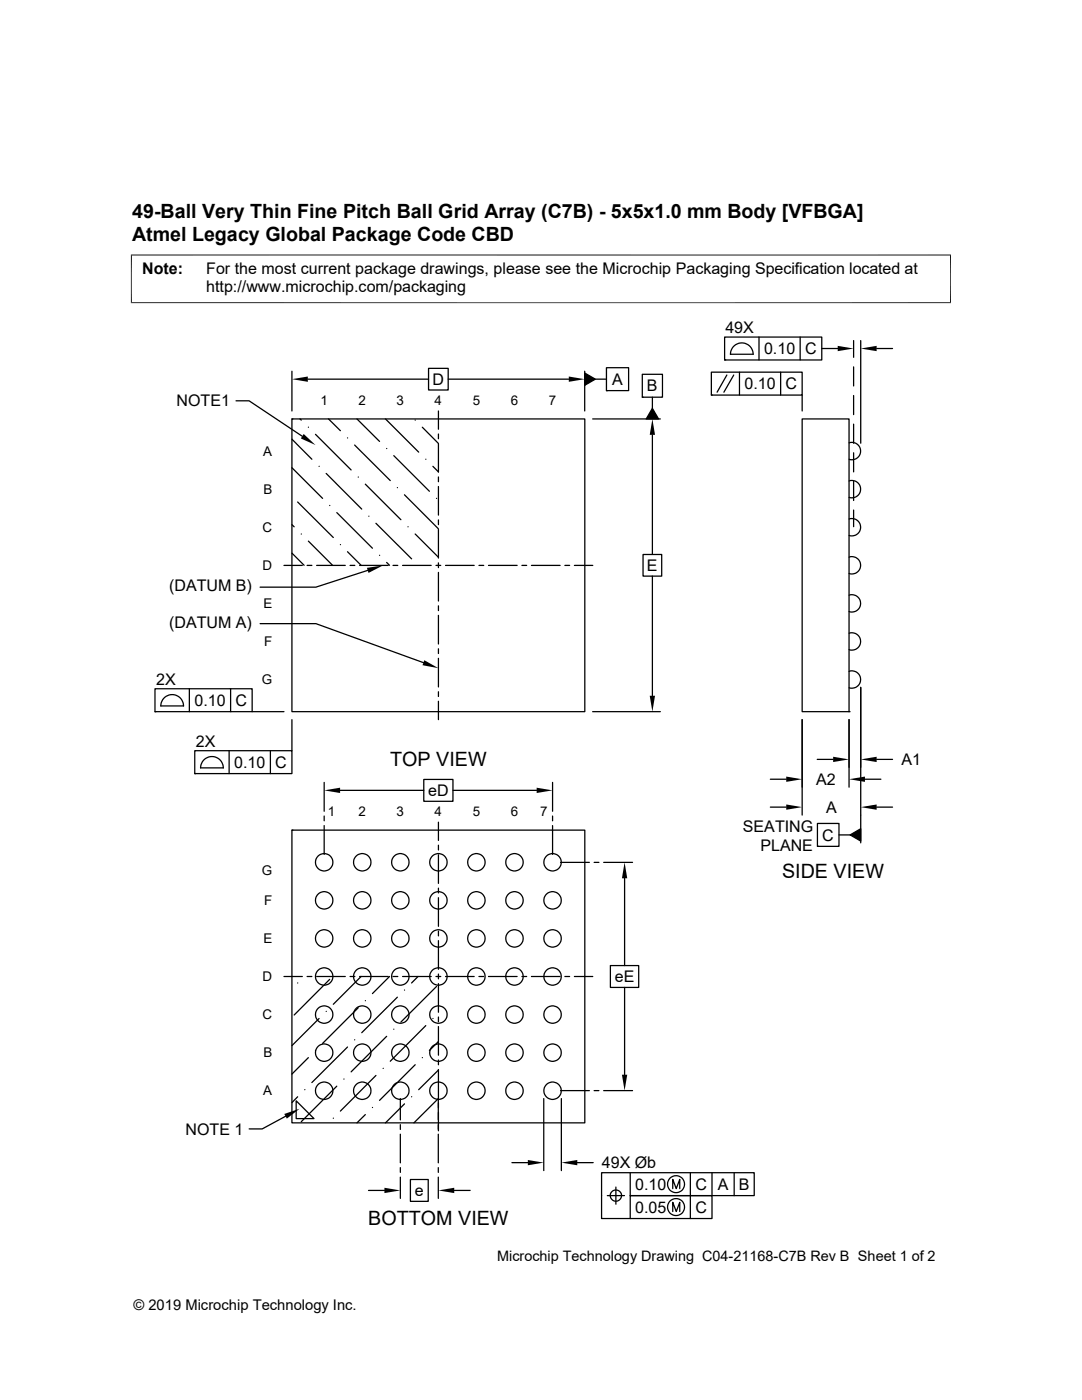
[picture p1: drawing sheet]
<svg xmlns="http://www.w3.org/2000/svg" width="216mm" height="279mm" viewBox="0 0 216 279" stroke-linecap="round" stroke-linejoin="round" font-family="sans-serif">
<g fill="none" stroke="#000" stroke-width=".25">
<path d="M47.1 80h2.6l10.6 7.1M58.3 74.1v7.9M61.4 75.7h24.1M85.5 73.5h3.9v4.3h-3.9zM89.4 75.7h24.1M116.7 74.4l2.1 1.3-2.1 1.2zM116.7 74.1v7.9M118.8 75.7h2.2M121 73.4h4.4v4.6h-4.4zM121 78h.1M128.2 74.7h4v4.6h-4zM128.2 79.3h.1"/>
<path d="M130.2 79.3v2.2M141.9 74.3h18.2v4.5h-18.2zM141.9 78.8h.1M144.6 67.3h19.4v4.5h-19.4zM144.6 71.8h.1M145 74.8l-1.9 3.5M145.7 70.7h4.6a2.26 2.26 0 0 0-2.3-2.3 2.26 2.26 0 0 0-2.2 2.3M146.4 74.8l-2 3.5M147.6 74.3v4.5M151.4 67.3v4.5M155.8 74.3v4.5M159.7 67.3v4.5"/>
<path d="M160.1 78.8v3.2M164 69.6h3.2M170.3 68v3.3M170.3 73.2v3.8M170.3 78.9v3.8M171.7 68v20.5M174.9 69.6h3.2M58.3 87.7l3.9 4M58.3 93.3l6.1 6.2M58.3 83.6h58.4v58.4h-58.4zM58.3 83.6h.1M59.9 83.6l.2 .2"/>
<path d="M61.5 85.3h.1M62.9 86.7l7.2 7.1M63.7 93.1h.1M65.1 94.5l7.1 7.1M65.6 83.6l2.3 2.4M69.3 87.4h.1M70.8 88.8l7.1 7.1M71.2 83.6l4.5 4.5M71.5 95.2h.1M72.9 96.6l7.1 7.1M76.9 83.6l6.6 6.6M77.2 89.5h.1"/>
<path d="M78.6 90.9l7.1 7.1M79.3 97.3h.1M80.7 98.7l6.8 6.8M82.8 83.8h.1M84.3 85.3l3.2 3.2M85 91.7h.1M86.4 93.1l1.1 1M87.1 99.5h.1M87.5 82v3.7M87.5 86.6v1M87.5 88.5v5.7M87.5 95.2v.9"/>
<path d="M87.5 97.1v5.7M118.3 83.6h13.5M130.2 86.8v23.9M130.2 81.5l1.2 2.1h-2.5zM160.1 83.6h9.3v58.4h-9.3zM169.4 96a1.73 1.73 0 0 1 2.3 1.6 1.73 1.73 0 0 1-2.3 1.7M169.4 88.4a1.73 1.73 0 0 1 2.3 1.6 1.73 1.73 0 0 1-2.3 1.7M170.3 84.6v3.9M170.3 90.4v3.8M170.3 96.1v3.8M56.7 112.8h3.6M58.3 110.4l2.4 2.4"/>
<path d="M58.3 104.7l.4 .4M59.4 100.2l7.1 7.1M60.1 106.6h.1M61.3 112.8h.9M61.5 108l4.9 4.8M63.2 112.8h5.7M65.8 100.9h.1M67.2 102.3l7.1 7.1M67.9 108.7h.1M69.3 110.1l2.8 2.7M69.8 112.8h1M71.8 112.8h5.7"/>
<path d="M73.4 113.8l-10.4 3.4h-11.1M73.6 103h.1M75 104.4l7.1 7.1M75.7 110.8h.1M77.2 112.2l.5 .6M78.4 112.8h1M80.3 112.8h5.7M81.4 105.1h.1M82.8 106.6l4.7 4.6M87 112.8h.9M87.5 103.8v.9M87.5 105.7v5.7"/>
<path d="M87.5 112.3v1M87.5 114.2v5.8M88.9 112.8h5.7M95.6 112.8h.9M97.5 112.8h5.7M104.1 112.8h1M106 112.8h5.8M112.7 112.8h1M114.6 112.8h3.7M128.3 110.7h3.7v4.3h-3.7zM130.2 115v23.9M169.4 118.8a1.73 1.73 0 0 1 2.3 1.6 1.73 1.73 0 0 1-2.3 1.6"/>
<path d="M169.4 111.2a1.73 1.73 0 0 1 2.3 1.6 1.73 1.73 0 0 1-2.3 1.6M169.4 103.6a1.73 1.73 0 0 1 2.3 1.6 1.73 1.73 0 0 1-2.3 1.6M170.3 101.8v3.3M30.9 137.5h19.4v4.5h-19.4zM32.9 139.2a2.27 2.27 0 0 1 2.4-.4 2.27 2.27 0 0 1 1.3 2.1h-4.5l.2-.9zM37.8 137.5v4.5M46 137.5v4.5M51.9 124.5h11.1l21.5 7.7M87.5 120.9v1M87.5 122.8v5.7M87.5 129.5v.9M87.5 131.4v5.7"/>
<path d="M87.5 138v1M87.5 140v3.6M169.4 134a1.73 1.73 0 0 1 2.3 1.6 1.73 1.73 0 0 1-2.3 1.6M169.4 126.4a1.73 1.73 0 0 1 2.3 1.6 1.73 1.73 0 0 1-2.3 1.6M171.7 137.2v31M30.9 142h.1M38.9 149.8h19.4v4.6h-19.4zM38.9 154.4h.1M44.6 153.2a2.26 2.26 0 0 0-2.3-2.2 2.26 2.26 0 0 0-2.3 2.2h4.6M45.7 149.8v4.6M50.3 142h6.4M54 149.8v4.6"/>
<path d="M58.3 143.6v6.2M64.7 156.1v5.8M67.9 157.7h16.7M84.6 155.6h5.8v4.3h-5.8zM90.4 157.7h16.7M110.3 156.1v5.8M118.3 142h13.5M153.7 155.5h3.2M160.1 143.6v19.1M163.1 151.6h3.1M169.4 142h.1M169.4 143.6v13.5"/>
<path d="M172.6 155.5h3.2M174.9 151.6h3.2M58.3 165.7h58.4v58.4h-58.4zM58.3 165.7h.1M64.7 162.9v.9M64.7 164.8v5.7M87.5 164.1v3.6M87.5 168.7v.9M87.5 170.6v5.7M87.5 177.2v1M87.5 179.2v5.7M110.3 162.9v.9"/>
<path d="M110.3 164.8v5.7M111.8 172.1h5.8M118.6 172.1h.9M120.5 172.1h5.7M124.6 175.3v17.4M153.7 161.1h3.2M163.1 164.3h4.3v4.6h-4.3zM163.1 168.9h.1M167.4 166.6h2.2M169.6 166.6l2.1-1.2v2.5zM174.9 161.1h3.2M56.7 194.9h3.6"/>
<path d="M59.4 196.2h.1M61.3 194.9h.9M63.2 194.9h5.7M65.8 195.5l-7.1 7.1M69.8 194.9h1M71.8 194.9h5.7M72.1 194.9l-5.6 5.5M72.9 199.7h.1M77.7 194.9l-3.4 3.4M78.4 194.9h1M79.3 199l-7.1 7.1M80.3 194.9h5.7"/>
<path d="M80.7 197.6h.1M83.4 194.9l-1.3 1.3M87 194.9h.9M87.1 196.9l-7.1 7.1M87.5 185.8v1M87.5 187.7v5.7M87.5 194.4v.9M87.5 196.3v5.7M88.9 194.9h5.7M95.6 194.9h.9M97.5 194.9h5.7M104.1 194.9h1"/>
<path d="M106 194.9h5.8M112.7 194.9h1M114.6 194.9h3.7M121.8 192.7h5.6v4.4h-5.6zM124.6 197.1v17.4M59.1 219.7l3.6 3.5h-3.6zM59.4 218.9l-1.1 1.1M60.8 217.5h.1M61.5 211.1l-3.2 3.3M62.9 209.7h.1M63.7 203.3l-5.4 5.4M65.1 201.8h.1"/>
<path d="M67.2 216.8l-7.1 7.1M68.6 215.3h.1M69.3 209l-7.1 7M70.8 207.5h.1M71.5 201.1l-7.1 7.1M75 214.6l-7.1 7.1M76.5 213.2h.1M77.2 206.8l-7.1 7.1M78.6 205.4h.1M79.9 219.2v4.3M82.1 218.9h.1M82.8 212.5l-7.1 7.1"/>
<path d="M84.3 211.1h.1M85 204.7l-7.1 7.1M86.4 203.3h.1M87.5 219.2v4.3M87.5 203v.9M87.5 204.9v5.7M87.5 211.5v1M87.5 213.4v5.8M87.5 207.9l-1.8 1.8M87.5 213.6l-4 3.9M87.5 219.2l-4.9 4.9M108.5 219.2v14.4"/>
<path d="M111.8 217.7h5.8M112 219.2v14.4M118.6 217.7h.9M120.5 217.7h5.7M57 222.8l-4.7 2.5h-2.6M66.5 223.2h.1M72.9 222.4l-1.7 1.7M73.5 237.6h3.2M74.3 221h.1M79.9 224.5v.9M79.9 226.4v5.7M79.9 233v1"/>
<path d="M79.9 234.9v4.3M80.7 220.3l-3.8 3.8M81.9 235.4h3.5v4.4h-3.5zM87.5 224.5v.9M87.5 226.4v5.7M87.5 233v1M87.5 234.9v4.3M87.5 220.1v1M87.5 222v3.7M90.6 237.6h3.2M102.2 232h3.1M115.2 232h3.2"/>
<path d="M121.2 238.6h3.4M122.9 236.9v3.4M125.8 234v4.6h16.3v4.6h-22.1v-9.2h30.5v4.6h-24.7v4.6M134.2 237.2v-1.8l.7 1.8 .7-1.8v1.8M137.8 234v9.2M142.1 234v4.6M146.5 234v4.6M134.2 241.8v-1.9l.7 1.9 .7-1.9v1.9"/>
<circle cx="64.7" cy="179.7" r="1.74"/>
<circle cx="64.7" cy="172.1" r="1.74"/>
<circle cx="72.3" cy="172.1" r="1.74"/>
<circle cx="72.3" cy="179.7" r="1.74"/>
<circle cx="79.9" cy="172.1" r="1.74"/>
<circle cx="79.9" cy="179.7" r="1.74"/>
<circle cx="87.5" cy="179.7" r="1.74"/>
<circle cx="87.5" cy="172.1" r="1.74"/>
<circle cx="95.1" cy="179.7" r="1.74"/>
<circle cx="95.1" cy="172.1" r="1.74"/>
<circle cx="102.7" cy="172.1" r="1.74"/>
<circle cx="102.7" cy="179.7" r="1.74"/>
<circle cx="110.3" cy="172.1" r="1.74"/>
<circle cx="110.3" cy="179.7" r="1.74"/>
<circle cx="64.7" cy="187.3" r="1.74"/>
<circle cx="64.7" cy="194.9" r="1.74"/>
<circle cx="72.3" cy="187.3" r="1.74"/>
<circle cx="72.3" cy="194.9" r="1.74"/>
<circle cx="79.9" cy="187.3" r="1.74"/>
<circle cx="79.9" cy="194.9" r="1.74"/>
<circle cx="87.5" cy="187.3" r="1.74"/>
<circle cx="87.5" cy="194.9" r="1.74"/>
<circle cx="95.1" cy="194.9" r="1.74"/>
<circle cx="95.1" cy="187.3" r="1.74"/>
<circle cx="102.7" cy="194.9" r="1.74"/>
<circle cx="102.7" cy="187.3" r="1.74"/>
<circle cx="110.3" cy="187.3" r="1.74"/>
<circle cx="110.3" cy="194.9" r="1.74"/>
<circle cx="64.7" cy="217.7" r="1.74"/>
<circle cx="64.7" cy="210.1" r="1.74"/>
<circle cx="64.7" cy="202.5" r="1.74"/>
<circle cx="72.3" cy="202.5" r="1.74"/>
<circle cx="72.3" cy="210.1" r="1.74"/>
<circle cx="72.3" cy="217.7" r="1.74"/>
<circle cx="79.9" cy="217.7" r="1.74"/>
<circle cx="79.9" cy="210.1" r="1.74"/>
<circle cx="79.9" cy="202.5" r="1.74"/>
<circle cx="87.5" cy="217.7" r="1.74"/>
<circle cx="87.5" cy="202.5" r="1.74"/>
<circle cx="87.5" cy="210.1" r="1.74"/>
<circle cx="95.1" cy="210.1" r="1.74"/>
<circle cx="95.1" cy="202.5" r="1.74"/>
<circle cx="95.1" cy="217.7" r="1.74"/>
<circle cx="102.7" cy="217.7" r="1.74"/>
<circle cx="102.7" cy="210.1" r="1.74"/>
<circle cx="102.7" cy="202.5" r="1.74"/>
<circle cx="110.3" cy="210.1" r="1.74"/>
<circle cx="110.3" cy="202.5" r="1.74"/>
<circle cx="110.3" cy="217.7" r="1.74"/>
<circle cx="122.9" cy="238.6" r="1.13"/>
<circle cx="134.9" cy="236.3" r="1.69"/>
<circle cx="134.9" cy="240.9" r="1.69"/>
</g>
<g fill="#000">
<path d="M58.3 75.7l3.1-.6v1.1zM113.5 75.1l3.2 .6-3.2 .5zM116.7 74.4l2.1 1.3-2.1 1.2zM167.2 69l3.1 .6-3.1 .5zM171.7 69.6l3.2-.6v1.1zM60.6 86.6l2.3 2.2-2.9-1.3zM130.2 83.6l.5 3.2h-1.1zM130.2 81.5l1.2 2.1h-2.5zM73.2 113.3l3.2-.4-2.9 1.4zM84.7 131.8l2.8 1.5-3.2-.5zM129.6 138.9h1.1l-.5 3.1zM64.7 157.7l3.2-.5v1.1z"/>
<path d="M107.1 157.2l3.2 .5-3.2 .6zM156.9 155l3.2 .5-3.2 .5zM166.2 151l3.2 .6-3.2 .5zM169.4 155.5l3.2-.5v1zM171.7 151.6l3.2-.6v1.1zM124.6 172.1l.6 3.2h-1.1zM156.9 160.5l3.2 .6-3.2 .5zM169.6 166.6l2.1-1.2v2.5zM171.7 161.1l3.2-.6v1.1zM124.1 214.5h1.1l-.6 3.2zM56.7 222.3l3.1-1-2.6 1.9zM76.7 237l3.2 .6-3.2 .5z"/>
<path d="M87.5 237.6l3.1-.6v1.1zM105.3 231.5l3.2 .5-3.2 .6zM112 232l3.2-.5v1.1z"/>
</g>
<path d="M26.1 50.9h163.7M26.2 50.8v9.7M189.7 50.8v9.7M26.1 60.4h163.7" fill="none" stroke="#000" stroke-width=".2"/>
<g font-size="3.9">
<text x="26.4" y="43.5">49-Ball Very Thin Fine Pitch Ball Grid Array (C7B) - 5x5x1.0 mm Body [VFBGA]</text>
<text x="26.4" y="48.1">Atmel Legacy Global Package Code CBD</text>
<text x="77.9" y="153">TOP VIEW</text>
<text x="156" y="175.2">SIDE VIEW</text>
<text x="73.5" y="244.5">BOTTOM VIEW</text>
</g>
<g font-size="3.2">
<text x="28.4" y="54.7">Note:</text>
<text x="41.1" y="58.3">http://www.microchip.com/packaging</text>
<text x="41.1" y="54.7">For the most current package drawings, please see the Microchip Packaging Specification located at</text>
<text x="144.7" y="66.5">49X</text>
<text x="152.5" y="70.7">0.10</text>
<text x="160.7" y="70.7">C</text>
<text x="86.3" y="76.8">D</text>
<text x="122.2" y="76.8">A</text>
<text x="148.5" y="77.7">0.10</text>
<text x="156.7" y="77.7">C</text>
<text x="35.2" y="81.1">NOTE1</text>
<text x="129.1" y="78.1">B</text>
<text x="129.1" y="114">E</text>
<text x="33.7" y="118">(DATUM B)</text>
<text x="33.7" y="125.3">(DATUM A)</text>
<text x="31.2" y="136.6">2X</text>
<text x="38.8" y="140.9">0.10</text>
<text x="47" y="140.9">C</text>
<text x="39.1" y="149">2X</text>
<text x="46.7" y="153.2">0.10</text>
<text x="54.9" y="153.2">C</text>
<text x="179.9" y="152.7">A1</text>
<text x="85.4" y="158.9">eD</text>
<text x="162.9" y="156.7">A2</text>
<text x="148.2" y="166">SEATING</text>
<text x="164.1" y="167.8">C</text>
<text x="164.8" y="162.2">A</text>
<text x="151.7" y="169.8">PLANE</text>
<text x="122.7" y="196">eE</text>
<text x="37" y="226.4">NOTE 1</text>
<text x="120.1" y="233.1">49X Øb</text>
<text x="82.8" y="238.7">e</text>
<text x="126.7" y="237.5">0.10</text>
<text x="138.7" y="237.5">C</text>
<text x="143.2" y="237.5">A</text>
<text x="147.4" y="237.5">B</text>
<text x="126.7" y="242">0.05</text>
<text x="138.7" y="242">C</text>
</g>
<g font-size="2.9">
<text x="99.2" y="251.7">Microchip Technology Drawing C04-21168-C7B Rev B Sheet 1 of 2</text>
<text x="26.6" y="261.3">© 2019 Microchip Technology Inc.</text>
</g>
<g font-size="2.7">
<text x="63.9" y="80.9">1</text>
<text x="71.5" y="80.9">2</text>
<text x="79.1" y="80.9">3</text>
<text x="86.7" y="80.9">4</text>
<text x="94.3" y="80.9">5</text>
<text x="101.9" y="80.9">6</text>
<text x="109.5" y="80.9">7</text>
<text x="52.5" y="91">A</text>
<text x="52.6" y="98.6">B</text>
<text x="52.4" y="106.2">C</text>
<text x="52.4" y="113.8">D</text>
<text x="52.6" y="121.4">E</text>
<text x="52.7" y="129">F</text>
<text x="52.3" y="136.6">G</text>
<text x="65.4" y="162.9">1</text>
<text x="71.5" y="162.9">2</text>
<text x="79.1" y="162.9">3</text>
<text x="86.7" y="162.9">4</text>
<text x="94.3" y="162.9">5</text>
<text x="101.9" y="162.9">6</text>
<text x="107.8" y="162.9">7</text>
<text x="52.3" y="174.6">G</text>
<text x="52.7" y="180.6">F</text>
<text x="52.6" y="188.2">E</text>
<text x="52.4" y="195.8">D</text>
<text x="52.4" y="203.4">C</text>
<text x="52.6" y="211">B</text>
<text x="52.5" y="218.6">A</text>
</g>
</svg>
